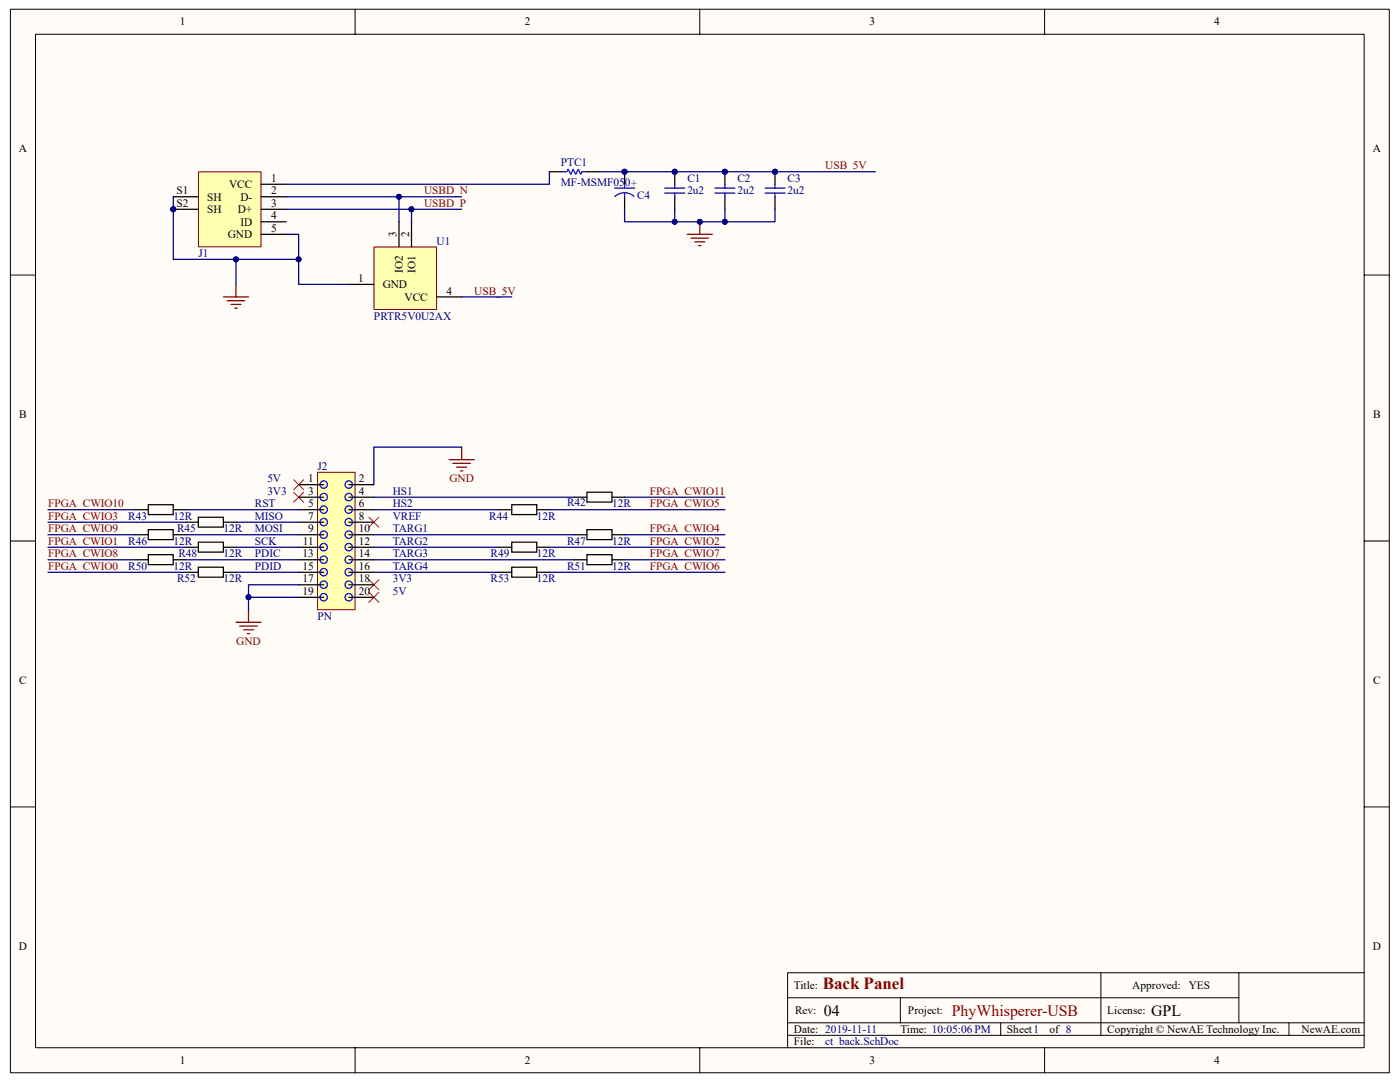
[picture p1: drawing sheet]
<svg xmlns="http://www.w3.org/2000/svg" width="279mm" height="216mm" viewBox="0 0 279 216" stroke-linecap="round" stroke-linejoin="round" font-family="sans-serif">
<path d="M2.1 1.9h275.2v212.2h-275.2z" fill="#fffcf8"/>
<path d="M2.1 1.8h275.2v212.3h-275.2z" fill="none" stroke="#000" stroke-width=".2"/>
<path d="M7.1 6.9h265.1v202.2h-265.1z" fill="#fffcf8"/>
<g fill="none" stroke="#000" stroke-width=".2">
<path d="M7.1 6.8h265.1v202.3h-265.1zM70.9 1.8v5M139.7 1.8v5M208.5 1.8v5M2.1 54.9h5M272.3 54.9h5M2.1 107.9h5M272.3 107.9h5M2.1 161h5M272.3 161h5M157.2 199.1h90M179.7 199.1v5"/>
<path d="M219.7 194.1v12.5M247.2 194.1h-90v15M272.3 194.1h-25.1v10M70.9 209.1v5M139.7 209.1v5M157.2 206.6h115.1M157.2 204.1h115.1M199.7 204.1v2.5M208.5 209.1v5M257.2 204.1v2.5"/>
</g>
<path d="M74.7 49.3h12.4v12.4h-12.4z" fill="#ffffb0"/>
<path d="M74.6 49.3h12.5v12.4h-12.5z" fill="none" stroke="#800000" stroke-width=".2"/>
<path d="M69.6 56.7h5M79.6 44.3v5M82.1 44.3v5M87.1 59.2h5" fill="none" stroke="#000" stroke-width=".25"/>
<path d="M44.6 59.2h5M47.1 56.7v2.5M45.3 60h3.6M46.1 60.7h2M46.8 61.5h.5" fill="none" stroke="#800000" stroke-width=".25"/>
<path d="M39.6 34.3h12.5v15h-12.5z" fill="#ffffb0"/>
<path d="M39.6 34.3h12.5v15h-12.5z" fill="none" stroke="#800000" stroke-width=".2"/>
<g fill="none" stroke="#000" stroke-width=".25">
<path d="M34.6 39.3h5M52.1 39.3h5M52.1 36.8h5M109.6 34.3h2.5M117.1 34.3h2.6M124.7 34.3v2.5M124.7 39.3v2.5M134.7 34.3v2.5M134.7 39.3v2.5M144.7 34.3v2.5M144.7 39.3v2.5M154.7 34.3v2.5"/>
<path d="M154.7 39.3v2.5M34.6 41.8h5M52.1 41.8h5M52.1 46.8h5M52.1 44.3h5"/>
</g>
<g fill="#000080" stroke="#000080" stroke-width=".2">
<circle cx="34.6" cy="41.8" r=".49"/>
<circle cx="134.6" cy="34.3" r=".49"/>
<circle cx="144.7" cy="34.3" r=".49"/>
<circle cx="154.7" cy="34.3" r=".49"/>
<circle cx="124.6" cy="34.3" r=".49"/>
<circle cx="139.7" cy="44.3" r=".49"/>
</g>
<g fill="none" stroke="#800000" stroke-width=".25">
<path d="M137.2 46.8h5M137.9 47.5h3.5M138.7 48.3h2M139.4 49h.5M139.7 44.3v2.5M89.6 91.7h5M90.4 92.5h3.5M91.1 93.2h2M91.9 94h.5M92.1 89.2v2.5M47.1 124.2h5M47.8 124.9h3.6"/>
<path d="M48.6 125.7h2M49.3 126.4h.5M49.6 121.7v2.5"/>
</g>
<g fill="none" stroke="#00f" stroke-width=".25">
<path d="M112.1 34.3h1l.3-.5 .5 1 .5-1 .5 1 .5-1 .5 1 .2-.5h1M122.7 37.5h4M124.7 36.8v.7M124.7 38.5v.8M126.5 39.2a2.85 2.85 0 0 0-3.8 0M132.7 38.5h4M132.7 37.5h4M134.7 36.8v.7M134.7 38.5v.8M142.7 38.5h4M142.7 37.5h4M144.7 36.8v.7"/>
<path d="M144.7 38.5v.8M152.7 38.5h4M152.7 37.5h4M154.7 36.8v.7M154.7 38.5v.8"/>
</g>
<path d="M58.6 98.2l2 2M58.6 95.7l2 2M60.6 98.2l-2 2M60.6 95.7l-2 2M73.6 118.2l2 2M73.6 115.7l2 2M73.6 103.2l2 2M75.6 118.2l-2 2M75.6 115.7l-2 2M75.6 103.2l-2 2" fill="none" stroke="#f00" stroke-width=".2"/>
<path d="M63.4 94.3h7.5v27.4h-7.5z" fill="#ffffb0"/>
<path d="M63.4 94.2h7.5v27.5h-7.5z" fill="none" stroke="#800000" stroke-width=".2"/>
<g fill="none" stroke="#000" stroke-width=".25">
<path d="M59.6 96.7h5M59.6 99.2h5M69.6 96.7h5M69.6 99.2h5M114.6 99.2h2.5M117.1 98.2h5v2h-5zM122.2 99.2h2.5M27.1 101.7h2.5M27.1 106.7h2.5M27.1 111.7h2.5M29.6 110.7h5v2h-5zM29.6 105.7h5v2h-5z"/>
<path d="M29.6 100.7h5v2h-5zM34.6 101.7h2.5M34.6 106.7h2.5M34.6 111.7h2.5M37.1 104.2h2.5M37.1 109.2h2.5M37.1 114.2h2.5M39.6 113.2h5v2h-5zM39.6 108.2h5v2h-5zM39.6 103.2h5v2h-5zM44.6 104.2h2.5M44.6 109.2h2.5"/>
<path d="M44.6 114.2h2.5M59.6 101.7h5M59.6 104.2h5M59.6 106.7h5M59.6 109.2h5M59.6 111.7h5M59.6 114.2h5M59.6 116.7h5M59.6 119.2h5M69.6 101.7h5M69.6 104.2h5M69.6 106.7h5"/>
<path d="M69.6 109.2h5M69.6 111.7h5M69.6 114.2h5M69.6 116.7h5M69.6 119.2h5M99.6 101.7h2.5M99.6 109.2h2.5M99.6 114.2h2.5M102.1 100.7h5v2h-5zM102.1 108.2h5v2h-5zM102.1 113.2h5v2h-5zM107.1 101.7h2.5"/>
<path d="M107.1 109.2h2.5M107.1 114.2h2.5M114.6 106.7h2.5M114.6 111.7h2.5M117.1 105.7h5v2h-5zM117.1 110.7h5v2h-5zM122.2 106.7h2.5M122.2 111.7h2.5"/>
</g>
<g fill="none" stroke="#00f" stroke-width=".25">
<circle cx="64.6" cy="99.2" r=".74"/>
<circle cx="64.6" cy="96.7" r=".74"/>
<circle cx="69.6" cy="99.2" r=".74"/>
<circle cx="69.6" cy="96.7" r=".74"/>
<circle cx="64.6" cy="101.7" r=".74"/>
<circle cx="64.6" cy="109.2" r=".74"/>
<circle cx="64.6" cy="111.7" r=".74"/>
<circle cx="64.6" cy="116.7" r=".74"/>
<circle cx="64.6" cy="104.2" r=".74"/>
<circle cx="64.6" cy="106.7" r=".74"/>
<circle cx="64.6" cy="119.2" r=".74"/>
<circle cx="64.6" cy="114.2" r=".74"/>
<circle cx="69.6" cy="114.2" r=".74"/>
<circle cx="69.6" cy="111.7" r=".74"/>
<circle cx="69.6" cy="109.2" r=".74"/>
<circle cx="69.6" cy="101.7" r=".74"/>
<circle cx="69.6" cy="116.7" r=".74"/>
<circle cx="69.6" cy="119.2" r=".74"/>
<circle cx="69.6" cy="104.2" r=".74"/>
<circle cx="69.6" cy="106.7" r=".74"/>
</g>
<g fill="none" stroke="#000080" stroke-width=".25">
<path d="M34.6 39.3v12.5h25v-5h-2.5M57.1 39.3h35M79.6 39.3v5M109.6 34.3v2.5h-52.5M119.7 34.3h55M47.1 51.8v4.9M57.1 41.8h35M59.6 51.8v4.9h10M82.1 41.8v2.5M92.1 59.2h10M124.7 41.8v2.5h30v-2.5M134.7 41.8v2.5"/>
<path d="M144.7 41.8v2.5M74.6 99.2h40M92.1 89.2h-17.5v7.5M124.7 99.2h20M9.6 109.2h27.5M9.6 114.2h27.5M9.6 104.2h27.5M9.6 101.7h17.5M9.6 106.7h17.5M9.6 111.7h17.5M37.1 101.7h22.5M37.1 106.7h22.5"/>
<path d="M37.1 111.7h22.5M47.1 109.2h12.5M47.1 114.2h12.5M47.1 104.2h12.5M49.6 119.2v2.5M59.6 116.7h-10v2.5h10M74.6 101.7h25M74.6 106.7h40M74.6 109.2h25M74.6 111.7h40M74.6 114.2h25M109.6 101.7h35.1"/>
<path d="M109.6 109.2h35.1M109.6 114.2h35.1M124.7 106.7h20M124.7 111.7h20"/>
</g>
<g fill="#000080" stroke="#000080" stroke-width=".2">
<circle cx="47.1" cy="51.8" r=".48"/>
<circle cx="59.6" cy="51.8" r=".48"/>
<circle cx="82.1" cy="41.8" r=".49"/>
<circle cx="79.6" cy="39.3" r=".49"/>
<circle cx="49.6" cy="119.2" r=".49"/>
<circle cx="134.6" cy="44.3" r=".48"/>
<circle cx="139.7" cy="44.3" r=".49"/>
<circle cx="144.7" cy="44.3" r=".49"/>
<circle cx="154.7" cy="34.3" r=".49"/>
<circle cx="144.7" cy="34.3" r=".49"/>
<circle cx="134.6" cy="34.3" r=".49"/>
<circle cx="124.6" cy="34.3" r=".49"/>
<circle cx="34.6" cy="41.8" r=".49"/>
</g>
<text font-size="3.4" fill="#800000" x="164.2" y="197.4">Back Panel</text>
<g font-size="3.2">
<text x="164.4" y="202.6">04</text>
<text x="229.7" y="202.6">GPL</text>
</g>
<text font-size="3.2" fill="#800000" x="189.9" y="202.6">PhyWhisperer-USB</text>
<g font-size="2.3">
<text x="35.9" y="5.1">1</text>
<text x="104.7" y="5.1">2</text>
<text x="173.5" y="5.1">3</text>
<text x="242.3" y="5.1">4</text>
<text x="3.8" y="30.4">A</text>
<text x="274" y="30.4">A</text>
<text x="35.2" y="38.8">S1</text>
<text x="35.2" y="41.3">S2</text>
<text x="41.4" y="40">SH</text>
<text x="45.7" y="37.5">VCC</text>
<text x="48" y="40">D-</text>
<text x="54.1" y="41.3">3</text>
<text x="54.1" y="38.8">2</text>
<text x="54.1" y="36.3">1</text>
<text x="41.4" y="42.5">SH</text>
<text x="45.5" y="47.5">GND</text>
<text x="47.5" y="42.5">D+</text>
<text x="48" y="45">ID</text>
<text x="54.1" y="43.8">4</text>
<text x="54.1" y="46.3">5</text>
<text x="79.1" y="47.3" transform="rotate(-90 79.1 47.3)">3</text>
<text x="81.6" y="47.3" transform="rotate(-90 81.6 47.3)">2</text>
<text x="71.5" y="56.3">1</text>
<text x="76.4" y="57.5">GND</text>
<text x="80.4" y="54.5" transform="rotate(-90 80.4 54.5)">IO2</text>
<text x="82.9" y="54.5" transform="rotate(-90 82.9 54.5)">IO1</text>
<text x="89.1" y="58.8">4</text>
<text x="80.7" y="60">VCC</text>
<text x="3.8" y="83.4">B</text>
<text x="274" y="83.4">B</text>
<text x="61.5" y="96.2">1</text>
<text x="61.5" y="98.7">3</text>
<text x="61.5" y="101.2">5</text>
<text x="71.6" y="96.2">2</text>
<text x="71.6" y="98.7">4</text>
<text x="71.6" y="101.2">6</text>
<text x="61.5" y="103.7">7</text>
<text x="61.5" y="106.2">9</text>
<text x="71.6" y="103.7">8</text>
<text x="71.6" y="106.2">10</text>
<text x="60.4" y="111.2">13</text>
<text x="60.4" y="113.7">15</text>
<text x="60.5" y="108.7">11</text>
<text x="71.6" y="108.7">12</text>
<text x="71.6" y="111.2">14</text>
<text x="71.6" y="113.7">16</text>
<text x="60.4" y="116.2">17</text>
<text x="60.4" y="118.7">19</text>
<text x="71.6" y="116.2">18</text>
<text x="71.6" y="118.7">20</text>
<text x="3.8" y="136.5">C</text>
<text x="274" y="136.5">C</text>
<text x="3.8" y="189.5">D</text>
<text x="274" y="189.5">D</text>
<text x="158.4" y="197.4">Title:</text>
<text x="226" y="197.4">Approved:</text>
<text x="237.2" y="197.4">YES</text>
<text x="158.7" y="202.4">Rev:</text>
<text x="181.2" y="202.4">Project:</text>
<text x="221" y="202.4">License:</text>
<text x="158.4" y="206.1">Date: 2019-11-11</text>
<text x="158.4" y="208.6">File:</text>
<text x="179.7" y="206.1">Time: 10:05:06 PM</text>
<text x="201" y="206.1">Sheet1</text>
<text x="209.5" y="206.1">of 8</text>
<text x="221" y="206.1">Copyright © NewAE Technology Inc.</text>
<text x="259.8" y="206.1">NewAE.com</text>
<text x="35.9" y="212.3">1</text>
<text x="104.7" y="212.3">2</text>
<text x="173.5" y="212.3">3</text>
<text x="242.3" y="212.3">4</text>
</g>
<g font-size="2.3" fill="#000080">
<text x="111.9" y="33">PTC1</text>
<text x="111.9" y="37">MF-MSMF050+</text>
<text x="127.1" y="39.8">C4</text>
<text x="137.2" y="36.3">C1</text>
<text x="137.2" y="38.8">2u2</text>
<text x="147.2" y="36.3">C2</text>
<text x="147.2" y="38.8">2u2</text>
<text x="157.2" y="36.3">C3</text>
<text x="157.2" y="38.8">2u2</text>
<text x="39.6" y="51.3">J1</text>
<text x="87.1" y="48.8">U1</text>
<text x="74.6" y="63.8">PRTR5V0U2AX</text>
<text x="63.4" y="93.7">J2</text>
<text x="50.9" y="101.2">RST</text>
<text x="53.4" y="96.2">5V</text>
<text x="53.4" y="98.7">3V3</text>
<text x="78.4" y="98.7">HS1</text>
<text x="78.4" y="101.2">HS2</text>
<text x="113.2" y="101">R42</text>
<text x="122.2" y="101.2">12R</text>
<text x="25.6" y="103.7">R43</text>
<text x="34.6" y="103.7">12R</text>
<text x="35.3" y="106.2">R45</text>
<text x="44.6" y="106.2">12R</text>
<text x="50.9" y="103.7">MISO</text>
<text x="50.9" y="106.2">MOSI</text>
<text x="78.4" y="106.2">TARG1</text>
<text x="78.4" y="103.7">VREF</text>
<text x="97.6" y="103.7">R44</text>
<text x="107.1" y="103.7">12R</text>
<text x="25.6" y="113.7">R50</text>
<text x="25.6" y="108.7">R46</text>
<text x="34.6" y="113.7">12R</text>
<text x="34.6" y="108.7">12R</text>
<text x="35.6" y="111.2">R48</text>
<text x="44.6" y="111.2">12R</text>
<text x="50.9" y="108.7">SCK</text>
<text x="50.9" y="111.2">PDIC</text>
<text x="50.9" y="113.7">PDID</text>
<text x="78.4" y="113.7">TARG4</text>
<text x="78.4" y="108.7">TARG2</text>
<text x="78.4" y="111.2">TARG3</text>
<text x="97.9" y="111.2">R49</text>
<text x="107.1" y="111.2">12R</text>
<text x="113.2" y="108.7">R47</text>
<text x="113.2" y="113.7">R51</text>
<text x="122.2" y="108.7">12R</text>
<text x="122.2" y="113.7">12R</text>
<text x="35.3" y="116.2">R52</text>
<text x="44.6" y="116.2">12R</text>
<text x="78.4" y="116.2">3V3</text>
<text x="78.4" y="118.7">5V</text>
<text x="97.9" y="116.2">R53</text>
<text x="107.1" y="116.2">12R</text>
<text x="63.4" y="123.7">PN</text>
<text x="164.7" y="208.6">ct_back.SchDoc</text>
</g>
<g font-size="2.3" fill="#800000">
<text x="164.7" y="33.8">USB_5V</text>
<text x="84.6" y="41.3">USBD_P</text>
<text x="84.6" y="38.8">USBD_N</text>
<text x="94.6" y="58.8">USB_5V</text>
<text x="9.6" y="101.2">FPGA_CWIO10</text>
<text x="89.7" y="96.2">GND</text>
<text x="129.7" y="101.2">FPGA_CWIO5</text>
<text x="129.7" y="98.7">FPGA_CWIO11</text>
<text x="9.6" y="103.7">FPGA_CWIO3</text>
<text x="9.6" y="106.2">FPGA_CWIO9</text>
<text x="129.7" y="106.2">FPGA_CWIO4</text>
<text x="9.6" y="113.7">FPGA_CWIO0</text>
<text x="9.6" y="108.7">FPGA_CWIO1</text>
<text x="9.6" y="111.2">FPGA_CWIO8</text>
<text x="129.7" y="108.7">FPGA_CWIO2</text>
<text x="129.7" y="113.7">FPGA_CWIO6</text>
<text x="129.7" y="111.2">FPGA_CWIO7</text>
<text x="47.2" y="128.7">GND</text>
</g>
</svg>
